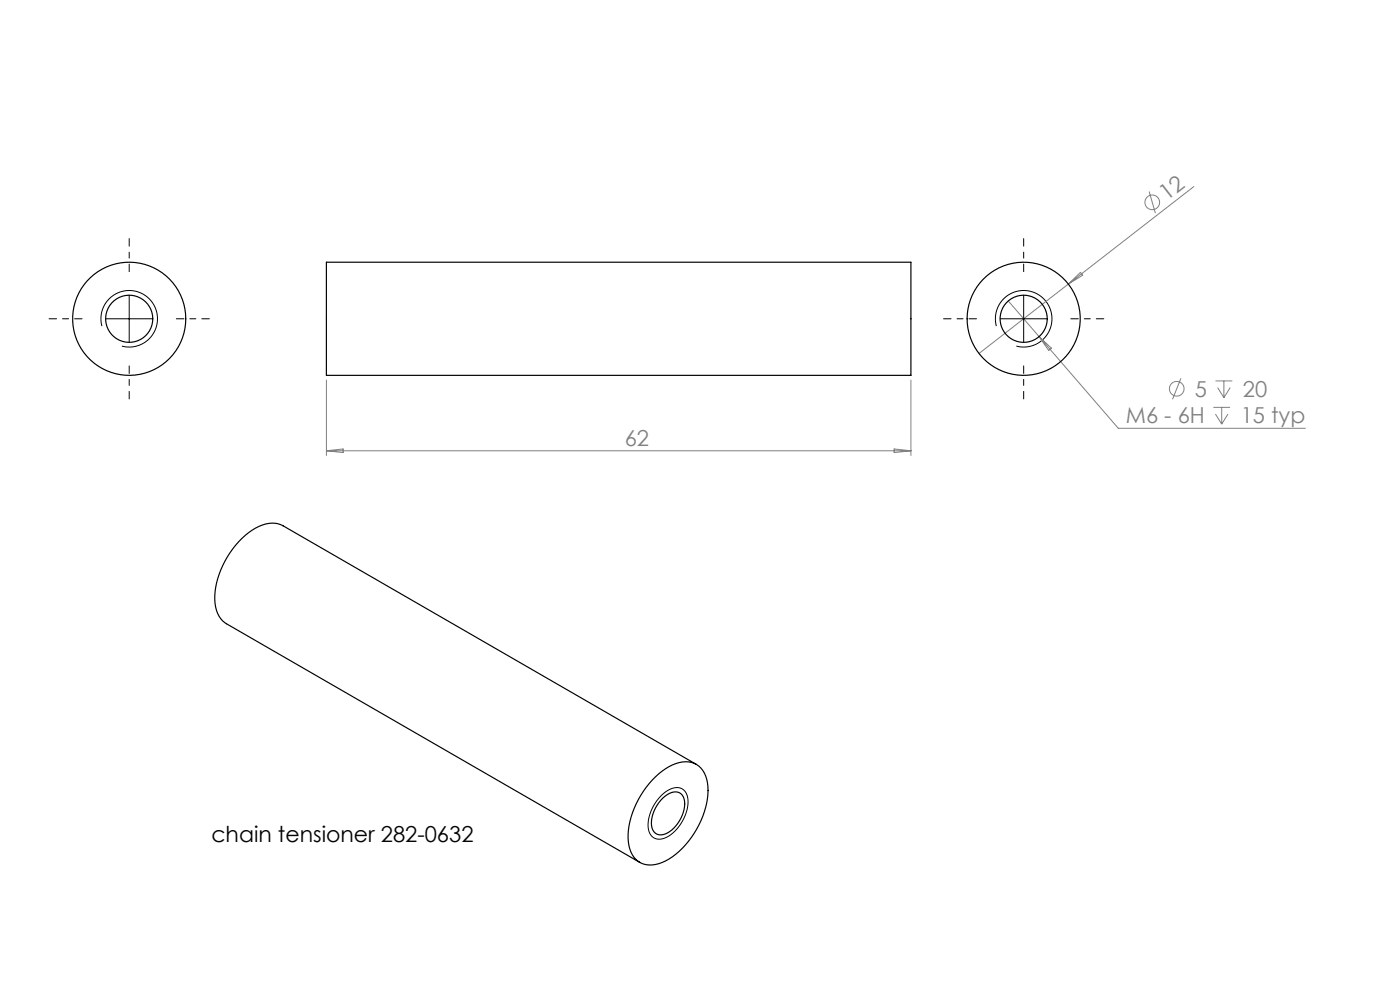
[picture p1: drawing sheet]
<svg xmlns="http://www.w3.org/2000/svg" width="297mm" height="210mm" viewBox="0 0 297 210" stroke-linecap="round" stroke-linejoin="round" font-family="sans-serif">
<g fill="none" stroke="#808080" stroke-width=".21">
<path d="M253.3 39.6l-45.6 35.4M243.8 40.6l1.3 4.6M213.9 63.8l6.5 7.6M220.4 71.4l16.8 19.5h39.7M220.4 71.4l2.6 2.4-.5 .5zM226.6 60.3l2.6-2.5 .5 .6zM69.2 80.6v16M69.2 95.6h124M69.2 95.6l3.6-.4v.8zM189.7 95.2l3.5 .4-3.5 .4zM193.2 80.6v16M250.5 80.2l-1.8 4.5"/>
<path d="M257.4 86.4h3.6M257.8 87.8l1.4 2.2M257.9 80.8h3.5M258.3 82.2l1.3 2.2M259.2 86.4v3.6M259.6 80.8v3.6M260.5 87.8l-1.3 2.2M261 82.2l-1.4 2.2"/>
<circle cx="244.4" cy="42.9" r="1.56"/>
<circle cx="249.6" cy="82.5" r="1.56"/>
</g>
<path d="M21.6 69.2a6 6 0 0 1 5.3-7.6 6 6 0 0 1 6.5 6.5 6 6 0 0 1-7.5 5.3M22.4 67.6h10M27.4 62.6v10M211.4 69.2a6 6 0 0 1 5.2-7.6 6 6 0 0 1 6.5 6.5 6 6 0 0 1-7.5 5.3M212.2 67.6h10M217.2 62.6v10M140.3 168.8a4.1 4.1 0 0 1 4.3-1.5 3.6 3.6 0 0 1 1.2 4.3 8.4 8.4 0 0 1-5.5 6.4 2.43 2.43 0 0 1-2.8-2.7 9.3 9.3 0 0 1 2.8-6.5z" fill="none" stroke="#000" stroke-width=".21"/>
<path d="M27.4 57.6v-7M217.2 57.6v-7M17.4 67.6h-7M27.4 77.6v7M37.4 67.6h7M207.2 67.6h-7M217.2 77.6v7M227.2 67.6h7" fill="none" stroke="#000" stroke-width=".21" stroke-dasharray="15.2 1.3 1.3 1.3" stroke-dashoffset="13.6"/>
<g fill="none" stroke="#000" stroke-width=".25">
<path d="M69.2 55.6h124v24h-124zM139 164.8a9.4 9.4 0 0 1 7.1-3.2 4.7 4.7 0 0 1 4 4.4 17.4 17.4 0 0 1-4.7 13.2 10.9 10.9 0 0 1-7.7 4.3 4.6 4.6 0 0 1-4.3-4.1 16.9 16.9 0 0 1 4.3-13.2zM140.7 169.2a3 3 0 0 1 3.8-.8 4.5 4.5 0 0 1 0 5.1 6 6 0 0 1-4.3 3.6 2.04 2.04 0 0 1-2-2.3 7.8 7.8 0 0 1 2.5-5.6zM147.7 162.1l-87.7-50.6a6.3 6.3 0 0 0-6.5 1 18.8 18.8 0 0 0-7.9 14.7 5.9 5.9 0 0 0 2.4 5.1l87.7 50.6"/>
<circle cx="27.4" cy="67.6" r="5"/>
<circle cx="27.4" cy="67.6" r="12"/>
<circle cx="217.2" cy="67.6" r="5"/>
<circle cx="217.2" cy="67.6" r="12"/>
</g>
<g font-size="4.7" fill="#808080">
<text x="247.5" y="42.7" transform="rotate(-38 247.5 42.7)">12</text>
<text x="238.8" y="89.8">M6 - 6H</text>
<text x="253.5" y="84.2">5</text>
<text x="263.2" y="89.8">15 typ</text>
<text x="263.7" y="84.2">20</text>
<text x="132.5" y="94.6">62</text>
</g>
<text font-size="4.7" x="44.8" y="178.6">chain tensioner 282-0632</text>
</svg>
